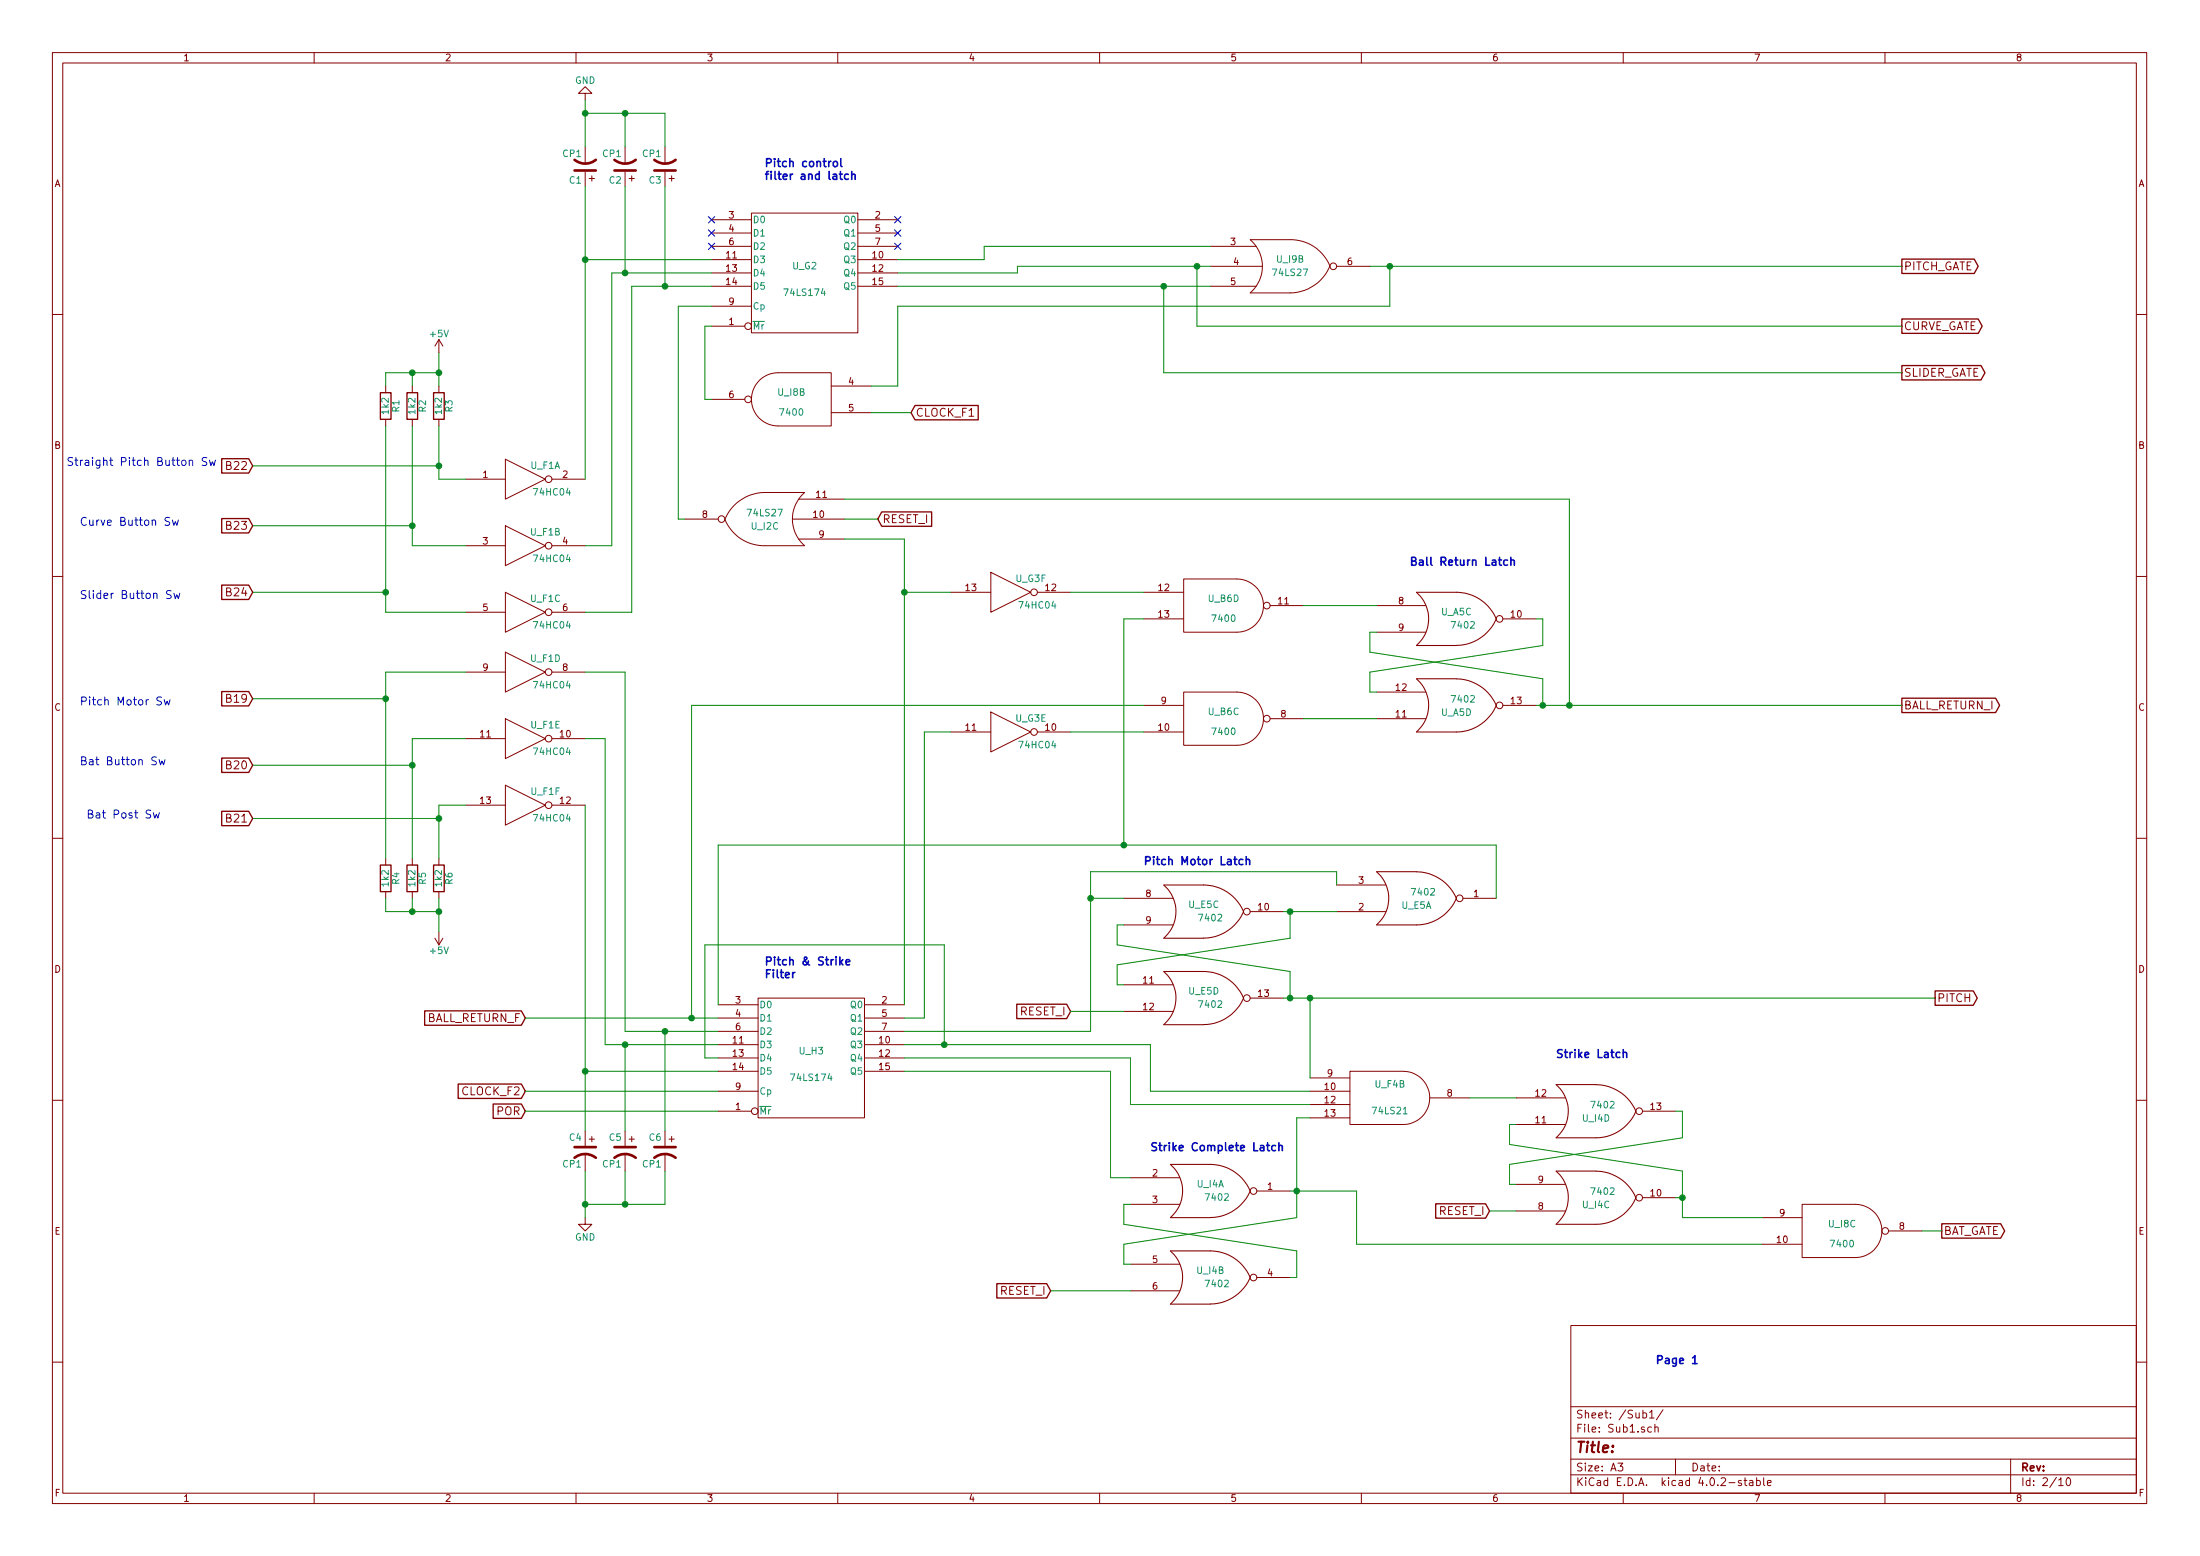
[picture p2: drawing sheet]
EESchema Schematic File Version 2
LIBS:power
LIBS:device
LIBS:transistors
LIBS:conn
LIBS:linear
LIBS:regul
LIBS:74xx
LIBS:cmos4000
LIBS:adc-dac
LIBS:memory
LIBS:xilinx
LIBS:microcontrollers
LIBS:dsp
LIBS:microchip
LIBS:analog_switches
LIBS:motorola
LIBS:texas
LIBS:intel
LIBS:audio
LIBS:interface
LIBS:digital-audio
LIBS:philips
LIBS:display
LIBS:cypress
LIBS:siliconi
LIBS:opto
LIBS:atmel
LIBS:contrib
LIBS:valves
LIBS:BigLogic
LIBS:Logic-cache
EELAYER 25 0
EELAYER END
$Descr A3 16535 11693
encoding utf-8
Sheet 2 10
Title ""
Date ""
Rev ""
Comp ""
Comment1 ""
Comment2 ""
Comment3 ""
Comment4 ""
$EndDescr
$Comp
L 74HC04 U_F1
U 1 1
P 3950 3600
F 0 "U_F1" H 4100 3700 50  0000 C CNN
F 1 "74HC04" H 4150 3500 50  0000 C CNN
F 2 "" H 3950 3600 50  0001 C CNN
F 3 "" H 3950 3600 50  0000 C CNN
	1    3950 3600
	1    0    0    -1  
$EndComp
$Comp
L 74HC04 U_F1
U 2 1
P 3950 4100
F 0 "U_F1" H 4100 4200 50  0000 C CNN
F 1 "74HC04" H 4150 4000 50  0000 C CNN
F 2 "" H 3950 4100 50  0001 C CNN
F 3 "" H 3950 4100 50  0000 C CNN
	2    3950 4100
	1    0    0    -1  
$EndComp
$Comp
L 74HC04 U_F1
U 3 1
P 3950 4600
F 0 "U_F1" H 4100 4700 50  0000 C CNN
F 1 "74HC04" H 4150 4500 50  0000 C CNN
F 2 "" H 3950 4600 50  0001 C CNN
F 3 "" H 3950 4600 50  0000 C CNN
	3    3950 4600
	1    0    0    -1  
$EndComp
$Comp
L 74HC04 U_F1
U 4 1
P 3950 5050
F 0 "U_F1" H 4100 5150 50  0000 C CNN
F 1 "74HC04" H 4150 4950 50  0000 C CNN
F 2 "" H 3950 5050 50  0001 C CNN
F 3 "" H 3950 5050 50  0000 C CNN
	4    3950 5050
	1    0    0    -1  
$EndComp
$Comp
L 74HC04 U_F1
U 5 1
P 3950 5550
F 0 "U_F1" H 4100 5650 50  0000 C CNN
F 1 "74HC04" H 4150 5450 50  0000 C CNN
F 2 "" H 3950 5550 50  0001 C CNN
F 3 "" H 3950 5550 50  0000 C CNN
	5    3950 5550
	1    0    0    -1  
$EndComp
$Comp
L 74HC04 U_F1
U 6 1
P 3950 6050
F 0 "U_F1" H 4100 6150 50  0000 C CNN
F 1 "74HC04" H 4150 5950 50  0000 C CNN
F 2 "" H 3950 6050 50  0001 C CNN
F 3 "" H 3950 6050 50  0000 C CNN
	6    3950 6050
	1    0    0    -1  
$EndComp
$Comp
L R R3
U 1 1
P 3300 3050
F 0 "R3" V 3380 3050 50  0000 C CNN
F 1 "1k2" V 3300 3050 50  0000 C CNN
F 2 "" V 3230 3050 50  0001 C CNN
F 3 "" H 3300 3050 50  0000 C CNN
	1    3300 3050
	1    0    0    1   
$EndComp
$Comp
L R R2
U 1 1
P 3100 3050
F 0 "R2" V 3180 3050 50  0000 C CNN
F 1 "1k2" V 3100 3050 50  0000 C CNN
F 2 "" V 3030 3050 50  0001 C CNN
F 3 "" H 3100 3050 50  0000 C CNN
	1    3100 3050
	1    0    0    1   
$EndComp
$Comp
L R R1
U 1 1
P 2900 3050
F 0 "R1" V 2980 3050 50  0000 C CNN
F 1 "1k2" V 2900 3050 50  0000 C CNN
F 2 "" V 2830 3050 50  0001 C CNN
F 3 "" H 2900 3050 50  0000 C CNN
	1    2900 3050
	1    0    0    1   
$EndComp
$Comp
L +5V #PWR06
U 1 1
P 3300 2650
F 0 "#PWR06" H 3300 2500 50  0001 C CNN
F 1 "+5V" H 3300 2790 50  0000 C CNN
F 2 "" H 3300 2650 50  0000 C CNN
F 3 "" H 3300 2650 50  0000 C CNN
	1    3300 2650
	1    0    0    -1  
$EndComp
$Comp
L R R6
U 1 1
P 3300 6600
F 0 "R6" V 3380 6600 50  0000 C CNN
F 1 "1k2" V 3300 6600 50  0000 C CNN
F 2 "" V 3230 6600 50  0001 C CNN
F 3 "" H 3300 6600 50  0000 C CNN
	1    3300 6600
	1    0    0    -1  
$EndComp
$Comp
L R R5
U 1 1
P 3100 6600
F 0 "R5" V 3180 6600 50  0000 C CNN
F 1 "1k2" V 3100 6600 50  0000 C CNN
F 2 "" V 3030 6600 50  0001 C CNN
F 3 "" H 3100 6600 50  0000 C CNN
	1    3100 6600
	1    0    0    -1  
$EndComp
$Comp
L R R4
U 1 1
P 2900 6600
F 0 "R4" V 2980 6600 50  0000 C CNN
F 1 "1k2" V 2900 6600 50  0000 C CNN
F 2 "" V 2830 6600 50  0001 C CNN
F 3 "" H 2900 6600 50  0000 C CNN
	1    2900 6600
	1    0    0    -1  
$EndComp
$Comp
L +5V #PWR07
U 1 1
P 3300 7000
F 0 "#PWR07" H 3300 6850 50  0001 C CNN
F 1 "+5V" H 3300 7140 50  0000 C CNN
F 2 "" H 3300 7000 50  0000 C CNN
F 3 "" H 3300 7000 50  0000 C CNN
	1    3300 7000
	1    0    0    1   
$EndComp
$Comp
L 74LS174 U_G2
U 1 1
P 6050 2050
F 0 "U_G2" H 6050 2100 50  0000 C CNN
F 1 "74LS174" H 6050 1900 50  0000 C CNN
F 2 "" H 6050 2050 50  0001 C CNN
F 3 "" H 6050 2050 50  0000 C CNN
	1    6050 2050
	1    0    0    -1  
$EndComp
$Comp
L 74LS174 U_H3
U 1 1
P 6100 7950
F 0 "U_H3" H 6100 8000 50  0000 C CNN
F 1 "74LS174" H 6100 7800 50  0000 C CNN
F 2 "" H 6100 7950 50  0001 C CNN
F 3 "" H 6100 7950 50  0000 C CNN
	1    6100 7950
	1    0    0    -1  
$EndComp
$Comp
L 7400 U_I8
U 2 1
P 5950 3000
F 0 "U_I8" H 5950 3050 50  0000 C CNN
F 1 "7400" H 5950 2900 50  0000 C CNN
F 2 "" H 5950 3000 50  0001 C CNN
F 3 "" H 5950 3000 50  0000 C CNN
	2    5950 3000
	-1   0    0    -1  
$EndComp
$Comp
L 74LS27 U_I2
U 3 1
P 5750 3900
F 0 "U_I2" H 5750 3950 50  0000 C CNN
F 1 "74LS27" H 5750 3850 50  0000 C CNN
F 2 "" H 5750 3900 50  0001 C CNN
F 3 "" H 5750 3900 50  0000 C CNN
	3    5750 3900
	-1   0    0    1   
$EndComp
$Comp
L 74HC04 U_G3
U 6 1
P 7600 4450
F 0 "U_G3" H 7750 4550 50  0000 C CNN
F 1 "74HC04" H 7800 4350 50  0000 C CNN
F 2 "" H 7600 4450 50  0001 C CNN
F 3 "" H 7600 4450 50  0000 C CNN
	6    7600 4450
	1    0    0    -1  
$EndComp
$Comp
L CP1 C1
U 1 1
P 4400 1250
F 0 "C1" H 4425 1350 50  0000 L CNN
F 1 "CP1" H 4425 1150 50  0000 L CNN
F 2 "" H 4400 1250 50  0001 C CNN
F 3 "" H 4400 1250 50  0000 C CNN
	1    4400 1250
	-1   0    0    1   
$EndComp
$Comp
L CP1 C2
U 1 1
P 4700 1250
F 0 "C2" H 4725 1350 50  0000 L CNN
F 1 "CP1" H 4725 1150 50  0000 L CNN
F 2 "" H 4700 1250 50  0001 C CNN
F 3 "" H 4700 1250 50  0000 C CNN
	1    4700 1250
	-1   0    0    1   
$EndComp
$Comp
L CP1 C3
U 1 1
P 5000 1250
F 0 "C3" H 5025 1350 50  0000 L CNN
F 1 "CP1" H 5025 1150 50  0000 L CNN
F 2 "" H 5000 1250 50  0001 C CNN
F 3 "" H 5000 1250 50  0000 C CNN
	1    5000 1250
	-1   0    0    1   
$EndComp
NoConn ~ 5350 1650
NoConn ~ 5350 1750
NoConn ~ 5350 1850
NoConn ~ 6750 1650
NoConn ~ 6750 1750
NoConn ~ 6750 1850
$Comp
L GND #PWR08
U 1 1
P 4400 750
F 0 "#PWR08" H 4400 500 50  0001 C CNN
F 1 "GND" H 4400 600 50  0000 C CNN
F 2 "" H 4400 750 50  0000 C CNN
F 3 "" H 4400 750 50  0000 C CNN
	1    4400 750 
	-1   0    0    1   
$EndComp
$Comp
L 74HC04 U_G3
U 5 1
P 7600 5500
F 0 "U_G3" H 7750 5600 50  0000 C CNN
F 1 "74HC04" H 7800 5400 50  0000 C CNN
F 2 "" H 7600 5500 50  0001 C CNN
F 3 "" H 7600 5500 50  0000 C CNN
	5    7600 5500
	1    0    0    -1  
$EndComp
$Comp
L 74LS27 U_I9
U 2 1
P 9700 2000
F 0 "U_I9" H 9700 2050 50  0000 C CNN
F 1 "74LS27" H 9700 1950 50  0000 C CNN
F 2 "" H 9700 2000 50  0001 C CNN
F 3 "" H 9700 2000 50  0000 C CNN
	2    9700 2000
	1    0    0    -1  
$EndComp
$Comp
L 7400 U_B6
U 4 1
P 9200 4550
F 0 "U_B6" H 9200 4600 50  0000 C CNN
F 1 "7400" H 9200 4450 50  0000 C CNN
F 2 "Housings_DIP:DIP-14_W7.62mm" H 9200 4550 50  0001 C CNN
F 3 "" H 9200 4550 50  0000 C CNN
	4    9200 4550
	1    0    0    -1  
$EndComp
$Comp
L 7400 U_B6
U 3 1
P 9200 5400
F 0 "U_B6" H 9200 5450 50  0000 C CNN
F 1 "7400" H 9200 5300 50  0000 C CNN
F 2 "Housings_DIP:DIP-14_W7.62mm" H 9200 5400 50  0001 C CNN
F 3 "" H 9200 5400 50  0000 C CNN
	3    9200 5400
	1    0    0    -1  
$EndComp
$Comp
L 7402 U_A5
U 3 1
P 10950 4650
F 0 "U_A5" H 10950 4700 50  0000 C CNN
F 1 "7402" H 11000 4600 50  0000 C CNN
F 2 "Housings_DIP:DIP-14_W7.62mm" H 10950 4650 50  0001 C CNN
F 3 "" H 10950 4650 50  0000 C CNN
	3    10950 4650
	1    0    0    -1  
$EndComp
$Comp
L 7402 U_A5
U 4 1
P 10950 5300
F 0 "U_A5" H 10950 5350 50  0000 C CNN
F 1 "7402" H 11000 5250 50  0000 C CNN
F 2 "Housings_DIP:DIP-14_W7.62mm" H 10950 5300 50  0001 C CNN
F 3 "" H 10950 5300 50  0000 C CNN
	4    10950 5300
	1    0    0    1   
$EndComp
$Comp
L 7402 U_E5
U 3 1
P 9050 6850
F 0 "U_E5" H 9050 6900 50  0000 C CNN
F 1 "7402" H 9100 6800 50  0000 C CNN
F 2 "" H 9050 6850 50  0001 C CNN
F 3 "" H 9050 6850 50  0000 C CNN
	3    9050 6850
	1    0    0    -1  
$EndComp
$Comp
L 7402 U_E5
U 4 1
P 9050 7500
F 0 "U_E5" H 9050 7550 50  0000 C CNN
F 1 "7402" H 9100 7450 50  0000 C CNN
F 2 "" H 9050 7500 50  0001 C CNN
F 3 "" H 9050 7500 50  0000 C CNN
	4    9050 7500
	1    0    0    -1  
$EndComp
$Comp
L 7402 U_I4
U 1 1
P 9100 8950
F 0 "U_I4" H 9100 9000 50  0000 C CNN
F 1 "7402" H 9150 8900 50  0000 C CNN
F 2 "" H 9100 8950 50  0001 C CNN
F 3 "" H 9100 8950 50  0000 C CNN
	1    9100 8950
	1    0    0    -1  
$EndComp
$Comp
L 7402 U_I4
U 2 1
P 9100 9600
F 0 "U_I4" H 9100 9650 50  0000 C CNN
F 1 "7402" H 9150 9550 50  0000 C CNN
F 2 "" H 9100 9600 50  0001 C CNN
F 3 "" H 9100 9600 50  0000 C CNN
	2    9100 9600
	1    0    0    -1  
$EndComp
$Comp
L 7402 U_I4
U 4 1
P 12000 8350
F 0 "U_I4" H 12000 8400 50  0000 C CNN
F 1 "7402" H 12050 8300 50  0000 C CNN
F 2 "" H 12000 8350 50  0001 C CNN
F 3 "" H 12000 8350 50  0000 C CNN
	4    12000 8350
	1    0    0    1   
$EndComp
$Comp
L 7402 U_I4
U 3 1
P 12000 9000
F 0 "U_I4" H 12000 9050 50  0000 C CNN
F 1 "7402" H 12050 8950 50  0000 C CNN
F 2 "" H 12000 9000 50  0001 C CNN
F 3 "" H 12000 9000 50  0000 C CNN
	3    12000 9000
	1    0    0    1   
$EndComp
$Comp
L 7400 U_I8
U 3 1
P 13850 9250
F 0 "U_I8" H 13850 9300 50  0000 C CNN
F 1 "7400" H 13850 9150 50  0000 C CNN
F 2 "" H 13850 9250 50  0001 C CNN
F 3 "" H 13850 9250 50  0000 C CNN
	3    13850 9250
	1    0    0    -1  
$EndComp
$Comp
L 74LS21 U_F4
U 2 1
P 10450 8250
F 0 "U_F4" H 10450 8350 50  0000 C CNN
F 1 "74LS21" H 10450 8150 50  0000 C CNN
F 2 "" H 10450 8250 50  0001 C CNN
F 3 "" H 10450 8250 50  0000 C CNN
	2    10450 8250
	1    0    0    -1  
$EndComp
Text GLabel 6850 3100 2    60   Input ~ 0
CLOCK_F1
Text GLabel 6600 3900 2    60   Input ~ 0
RESET_I
Text GLabel 14300 2000 2    60   Output ~ 0
PITCH_GATE
Text GLabel 14300 2450 2    60   Output ~ 0
CURVE_GATE
Text GLabel 14300 2800 2    60   Output ~ 0
SLIDER_GATE
Text GLabel 14300 5300 2    60   Output ~ 0
BALL_RETURN_I
Text GLabel 14550 7500 2    60   Output ~ 0
PITCH
Text GLabel 14600 9250 2    60   Output ~ 0
BAT_GATE
$Comp
L 7402 U_E5
U 1 1
P 10650 6750
F 0 "U_E5" H 10650 6800 50  0000 C CNN
F 1 "7402" H 10700 6700 50  0000 C CNN
F 2 "" H 10650 6750 50  0001 C CNN
F 3 "" H 10650 6750 50  0000 C CNN
	1    10650 6750
	1    0    0    1   
$EndComp
$Comp
L CP1 C4
U 1 1
P 4400 8650
F 0 "C4" H 4425 8750 50  0000 L CNN
F 1 "CP1" H 4425 8550 50  0000 L CNN
F 2 "" H 4400 8650 50  0001 C CNN
F 3 "" H 4400 8650 50  0000 C CNN
	1    4400 8650
	-1   0    0    -1  
$EndComp
$Comp
L CP1 C5
U 1 1
P 4700 8650
F 0 "C5" H 4725 8750 50  0000 L CNN
F 1 "CP1" H 4725 8550 50  0000 L CNN
F 2 "" H 4700 8650 50  0001 C CNN
F 3 "" H 4700 8650 50  0000 C CNN
	1    4700 8650
	-1   0    0    -1  
$EndComp
$Comp
L CP1 C6
U 1 1
P 5000 8650
F 0 "C6" H 5025 8750 50  0000 L CNN
F 1 "CP1" H 5025 8550 50  0000 L CNN
F 2 "" H 5000 8650 50  0001 C CNN
F 3 "" H 5000 8650 50  0000 C CNN
	1    5000 8650
	-1   0    0    -1  
$EndComp
$Comp
L GND #PWR09
U 1 1
P 4400 9150
F 0 "#PWR09" H 4400 8900 50  0001 C CNN
F 1 "GND" H 4400 9000 50  0000 C CNN
F 2 "" H 4400 9150 50  0000 C CNN
F 3 "" H 4400 9150 50  0000 C CNN
	1    4400 9150
	-1   0    0    -1  
$EndComp
Text GLabel 3950 7650 0    60   Input ~ 0
BALL_RETURN_F
Text GLabel 3950 8200 0    60   Input ~ 0
CLOCK_F2
Text GLabel 3950 8350 0    60   Input ~ 0
POR
Text GLabel 7900 9700 0    60   Input ~ 0
RESET_I
Text GLabel 8050 7600 0    60   Input ~ 0
RESET_I
Wire Wire Line
	3300 2650 3300 2900
Wire Wire Line
	3100 2900 3100 2800
Wire Wire Line
	2900 2800 3300 2800
Connection ~ 3300 2800
Wire Wire Line
	2900 2800 2900 2900
Connection ~ 3100 2800
Wire Wire Line
	3300 3600 3500 3600
Wire Wire Line
	3300 3200 3300 3600
Wire Wire Line
	3100 3200 3100 4100
Wire Wire Line
	3100 4100 3500 4100
Wire Wire Line
	2900 4600 3500 4600
Wire Wire Line
	2900 3200 2900 4600
Wire Wire Line
	3300 6750 3300 7000
Wire Wire Line
	3100 6750 3100 6850
Wire Wire Line
	2900 6850 3300 6850
Connection ~ 3300 6850
Wire Wire Line
	2900 6850 2900 6750
Connection ~ 3100 6850
Wire Wire Line
	3300 6050 3300 6450
Wire Wire Line
	3100 5550 3100 6450
Wire Wire Line
	2900 5050 2900 6450
Wire Wire Line
	3500 6050 3300 6050
Wire Wire Line
	3100 5550 3500 5550
Wire Wire Line
	3500 5050 2900 5050
Wire Wire Line
	3300 3500 1900 3500
Connection ~ 3300 3500
Wire Wire Line
	1900 3950 3100 3950
Connection ~ 3100 3950
Wire Wire Line
	1900 4450 2900 4450
Connection ~ 2900 4450
Wire Wire Line
	1900 5250 2900 5250
Connection ~ 2900 5250
Wire Wire Line
	1900 5750 3100 5750
Connection ~ 3100 5750
Wire Wire Line
	1900 6150 3300 6150
Connection ~ 3300 6150
Wire Wire Line
	4400 750  4400 1100
Wire Wire Line
	4700 1100 4700 850 
Wire Wire Line
	4400 850  5000 850 
Connection ~ 4400 850 
Wire Wire Line
	5000 850  5000 1100
Connection ~ 4700 850 
Wire Wire Line
	4400 1400 4400 3600
Wire Wire Line
	4400 1950 5350 1950
Wire Wire Line
	4400 4100 4600 4100
Wire Wire Line
	4600 4100 4600 2050
Wire Wire Line
	4600 2050 5350 2050
Wire Wire Line
	4400 4600 4750 4600
Wire Wire Line
	4750 4600 4750 2150
Wire Wire Line
	4750 2150 5350 2150
Wire Wire Line
	5350 2450 5300 2450
Wire Wire Line
	5300 2450 5300 3000
Wire Wire Line
	5300 3000 5350 3000
Wire Wire Line
	5150 3900 5100 3900
Wire Wire Line
	5100 3900 5100 2300
Wire Wire Line
	5100 2300 5350 2300
Wire Wire Line
	10300 5050 10300 5200
Wire Wire Line
	10300 5200 10350 5200
Wire Wire Line
	10300 4900 10300 4750
Wire Wire Line
	10300 4750 10350 4750
Wire Wire Line
	10300 5050 11600 4850
Wire Wire Line
	11600 4850 11600 4650
Wire Wire Line
	10300 4900 11600 5100
Wire Wire Line
	11600 5100 11600 5300
Wire Wire Line
	8400 7250 8400 7400
Wire Wire Line
	8400 7400 8450 7400
Wire Wire Line
	8400 7100 8400 6950
Wire Wire Line
	8400 6950 8450 6950
Wire Wire Line
	8400 7250 9700 7050
Wire Wire Line
	8400 7100 9700 7300
Wire Wire Line
	8450 9350 8450 9500
Wire Wire Line
	8450 9500 8500 9500
Wire Wire Line
	8450 9200 8450 9050
Wire Wire Line
	8450 9050 8500 9050
Wire Wire Line
	9750 9150 8450 9350
Wire Wire Line
	8450 9200 9750 9400
Wire Wire Line
	11350 8750 11350 8900
Wire Wire Line
	11350 8900 11400 8900
Wire Wire Line
	11350 8600 11350 8450
Wire Wire Line
	11350 8450 11400 8450
Wire Wire Line
	11350 8750 12650 8550
Wire Wire Line
	11350 8600 12650 8800
Wire Wire Line
	9100 1850 7400 1850
Wire Wire Line
	7400 1850 7400 1950
Wire Wire Line
	7400 1950 6750 1950
Wire Wire Line
	6750 2050 7650 2050
Wire Wire Line
	7650 2050 7650 2000
Wire Wire Line
	7650 2000 9100 2000
Wire Wire Line
	6750 2150 9100 2150
Wire Wire Line
	6850 3100 6550 3100
Wire Wire Line
	6600 3900 6350 3900
Wire Wire Line
	6800 4450 7150 4450
Wire Wire Line
	6350 4050 6800 4050
Wire Wire Line
	10300 2000 14300 2000
Connection ~ 10450 2000
Wire Wire Line
	9000 2000 9000 2450
Wire Wire Line
	9000 2450 14300 2450
Connection ~ 9000 2000
Wire Wire Line
	8750 2150 8750 2800
Wire Wire Line
	8750 2800 14300 2800
Connection ~ 8750 2150
Wire Wire Line
	6550 2900 6750 2900
Wire Wire Line
	6750 2900 6750 2300
Wire Wire Line
	6750 2300 10450 2300
Wire Wire Line
	10450 2300 10450 2000
Wire Wire Line
	11600 4650 11550 4650
Wire Wire Line
	11550 5300 14300 5300
Connection ~ 11600 5300
Wire Wire Line
	10350 4550 9800 4550
Wire Wire Line
	10350 5400 9800 5400
Wire Wire Line
	8050 4450 8600 4450
Wire Wire Line
	8600 5500 8050 5500
Wire Wire Line
	4400 6050 4400 8500
Wire Wire Line
	4400 8050 5400 8050
Wire Wire Line
	4550 7850 5400 7850
Wire Wire Line
	4550 7850 4550 5550
Wire Wire Line
	4550 5550 4400 5550
Wire Wire Line
	4700 7750 5400 7750
Wire Wire Line
	4700 7750 4700 5050
Wire Wire Line
	4700 5050 4400 5050
Wire Wire Line
	4400 8800 4400 9150
Wire Wire Line
	4700 8800 4700 9050
Wire Wire Line
	4400 9050 5000 9050
Connection ~ 4400 9050
Wire Wire Line
	5000 9050 5000 8800
Connection ~ 4700 9050
Wire Wire Line
	3950 7650 5400 7650
Wire Wire Line
	5400 8200 3950 8200
Wire Wire Line
	3950 8350 5400 8350
Connection ~ 4400 8050
Wire Wire Line
	4700 8500 4700 7850
Connection ~ 4700 7850
Wire Wire Line
	5000 8500 5000 7750
Connection ~ 5000 7750
Wire Wire Line
	8500 8850 8350 8850
Wire Wire Line
	8350 8850 8350 8050
Wire Wire Line
	8350 8050 6800 8050
Wire Wire Line
	7900 9700 8500 9700
Wire Wire Line
	9700 8950 10200 8950
Wire Wire Line
	9750 8400 9750 9150
Connection ~ 9750 8950
Wire Wire Line
	9750 9400 9750 9600
Wire Wire Line
	9750 9600 9700 9600
Wire Wire Line
	6800 7950 8500 7950
Wire Wire Line
	8500 7950 8500 8300
Wire Wire Line
	8500 8300 9850 8300
Wire Wire Line
	6800 7850 8650 7850
Wire Wire Line
	8650 7850 8650 8200
Wire Wire Line
	8650 8200 9850 8200
Wire Wire Line
	9700 7300 9700 7500
Wire Wire Line
	9650 7500 14550 7500
Wire Wire Line
	9700 7050 9700 6850
Wire Wire Line
	9650 6850 10050 6850
Wire Wire Line
	12650 8800 12650 9150
Wire Wire Line
	12650 9000 12600 9000
Wire Wire Line
	12650 8550 12650 8350
Wire Wire Line
	12650 8350 12600 8350
Wire Wire Line
	9850 7500 9850 8100
Connection ~ 9700 7500
Wire Wire Line
	8050 7600 8450 7600
Wire Wire Line
	8200 7750 6800 7750
Wire Wire Line
	8200 6550 8200 7750
Wire Wire Line
	8200 6750 8450 6750
Wire Wire Line
	10050 6650 10050 6550
Wire Wire Line
	10050 6550 8200 6550
Connection ~ 8200 6750
Connection ~ 9700 6850
Wire Wire Line
	11250 6350 11250 6750
Wire Wire Line
	5400 6350 11250 6350
Wire Wire Line
	5400 6350 5400 7550
Wire Wire Line
	6800 4050 6800 7550
Connection ~ 6800 4450
Wire Wire Line
	6800 7650 6950 7650
Wire Wire Line
	6950 7650 6950 5500
Wire Wire Line
	6950 5500 7150 5500
Wire Wire Line
	8600 4650 8450 4650
Wire Wire Line
	8450 4650 8450 6350
Connection ~ 8450 6350
Wire Wire Line
	8600 5300 5200 5300
Wire Wire Line
	5200 5300 5200 7650
Connection ~ 5200 7650
Wire Wire Line
	11050 8250 11400 8250
Wire Wire Line
	12650 9150 13250 9150
Connection ~ 12650 9000
Wire Wire Line
	9850 8400 9750 8400
Wire Wire Line
	10200 8950 10200 9350
Wire Wire Line
	10200 9350 13250 9350
Text GLabel 11200 9100 0    60   Input ~ 0
RESET_I
Wire Wire Line
	11200 9100 11400 9100
Connection ~ 9850 7500
Wire Wire Line
	14600 9250 14450 9250
Connection ~ 4400 1950
Wire Wire Line
	4700 1400 4700 2050
Connection ~ 4700 2050
Wire Wire Line
	5000 1400 5000 2150
Connection ~ 5000 2150
Wire Wire Line
	11800 5300 11800 3750
Wire Wire Line
	11800 3750 6350 3750
Connection ~ 11800 5300
Text Notes 5750 1350 0    60   ~ 12
Pitch control\nfilter and latch
Text Notes 5750 7350 0    60   ~ 12
Pitch & Strike\nFilter
Wire Wire Line
	7100 7850 7100 7100
Wire Wire Line
	7100 7100 5300 7100
Wire Wire Line
	5300 7100 5300 7950
Wire Wire Line
	5300 7950 5400 7950
Connection ~ 7100 7850
Text Notes 500  3500 0    60   ~ 0
Straight Pitch Button Sw
Text Notes 600  3950 0    60   ~ 0
Curve Button Sw
Text Notes 600  4500 0    60   ~ 0
Slider Button Sw
Text Notes 600  5300 0    60   ~ 0
Pitch Motor Sw
Text Notes 600  5750 0    60   ~ 0
Bat Button Sw
Text Notes 650  6150 0    60   ~ 0
Bat Post Sw
Text Notes 10600 4250 0    60   ~ 12
Ball Return Latch
Text Notes 8600 6500 0    60   ~ 12
Pitch Motor Latch
Text Notes 8650 8650 0    60   ~ 12
Strike Complete Latch
Text Notes 11700 7950 0    60   ~ 12
Strike Latch
Text Notes 12450 10250 0    60   ~ 12
Page 1
Text GLabel 1900 3500 0    60   Input ~ 0
B22
Text GLabel 1900 3950 0    60   Input ~ 0
B23
Text GLabel 1900 4450 0    60   Input ~ 0
B24
Text GLabel 1900 5250 0    60   Input ~ 0
B19
Text GLabel 1900 5750 0    60   Input ~ 0
B20
Text GLabel 1900 6150 0    60   Input ~ 0
B21
$EndSCHEMATC
